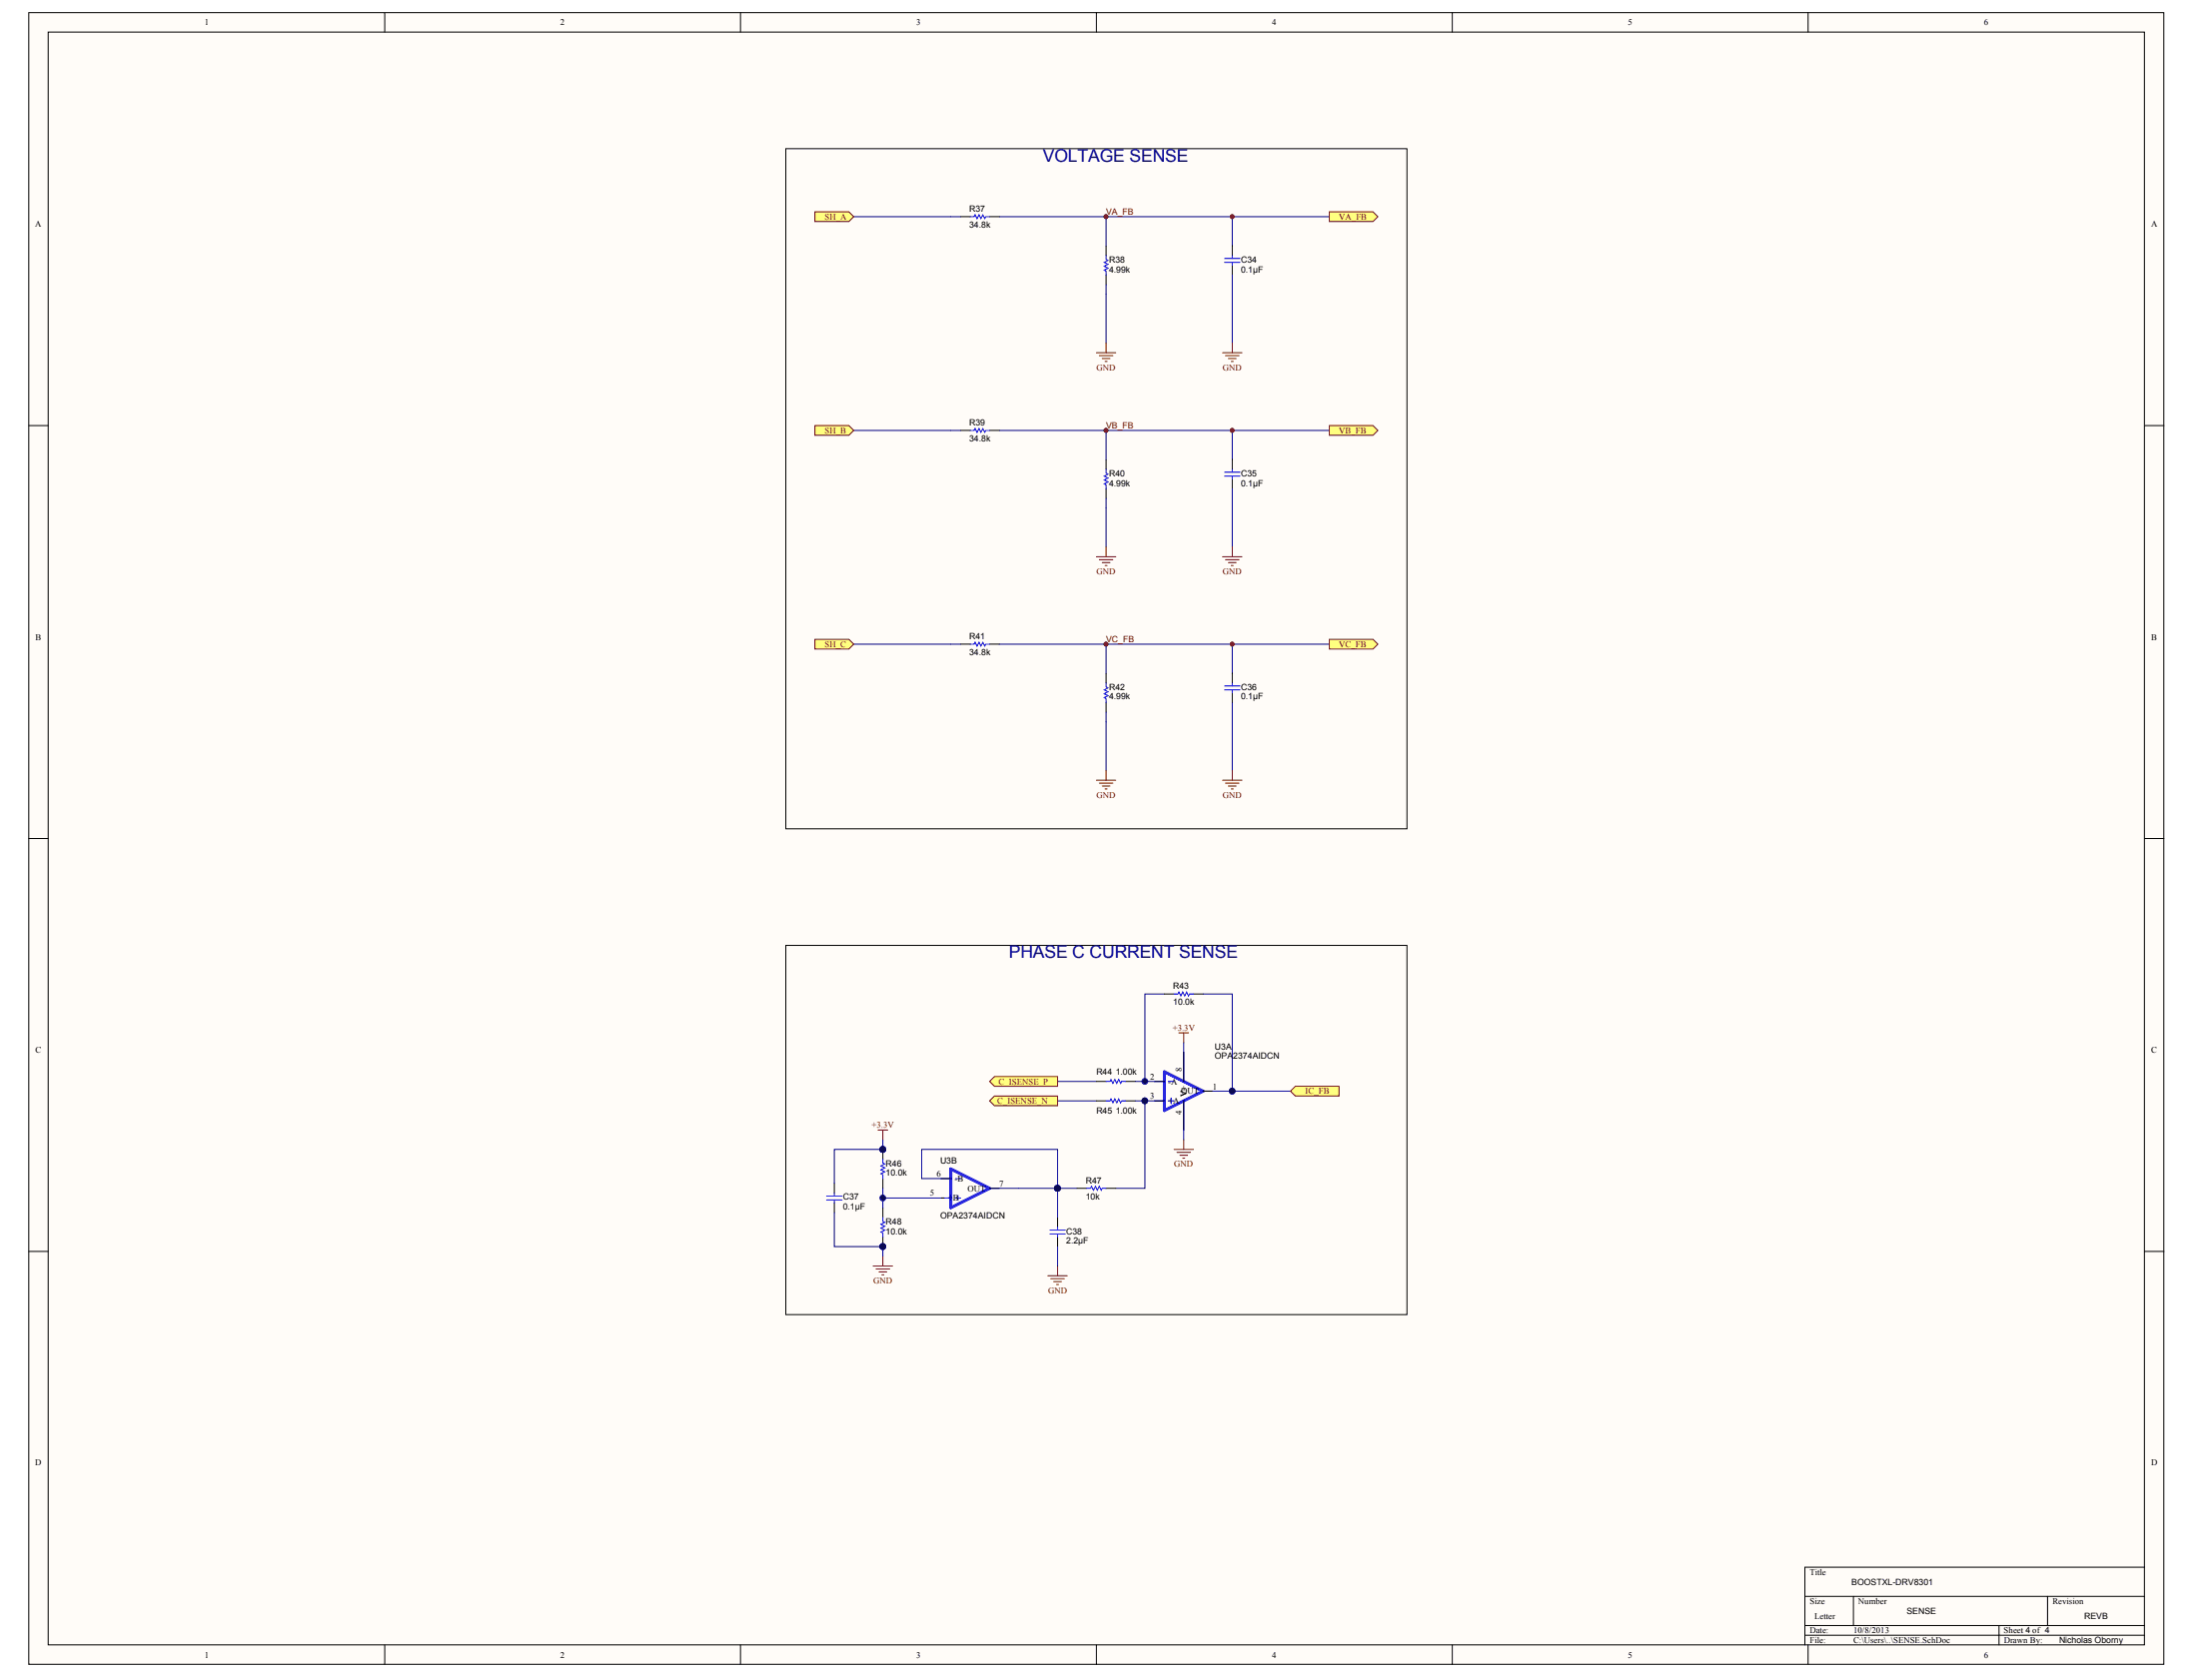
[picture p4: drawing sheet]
<svg xmlns="http://www.w3.org/2000/svg" width="271mm" height="207mm" viewBox="0 0 271 207" stroke-linecap="round" stroke-linejoin="round" font-family="sans-serif">
<path d="M3.5 1.6h263.1v203.5h-263.1z" fill="#fffcf8"/>
<path d="M3.5 1.6h263.1v203.5h-263.1z" fill="none" stroke="#000" stroke-width=".12"/>
<path d="M5.9 4h258.3v198.8h-258.3z" fill="#fffcf8"/>
<g fill="none" stroke="#000" stroke-width=".12">
<path d="M5.9 4h258.3v198.8h-258.3zM47.4 1.6v2.4M91.2 1.6v2.4M135.1 1.6v2.4M178.9 1.6v2.4M222.8 1.6v2.4M3.5 52.5h2.4M264.2 52.5h2.4M3.5 103.4h2.4M264.2 103.4h2.4M3.5 154.3h2.4M264.2 154.3h2.4"/>
<path d="M222.4 196.8h41.8M228.4 196.8v3.6M252.3 196.8v3.6M264.2 193.2h-41.8v9.6M47.4 202.8v2.4M91.2 202.8v2.4M135.1 202.8v2.4M178.9 202.8v2.4M222.4 200.4h41.8M222.4 201.6h41.8M222.8 202.8v2.4M246.3 200.4v2.4"/>
</g>
<g fill="#000080" stroke="#000080" stroke-width=".12">
<circle cx="136.3" cy="79.4" r=".23"/>
<circle cx="136.3" cy="53.1" r=".23"/>
<circle cx="136.3" cy="26.7" r=".23"/>
<circle cx="151.8" cy="79.4" r=".23"/>
<circle cx="151.8" cy="53.1" r=".23"/>
<circle cx="151.8" cy="26.7" r=".23"/>
</g>
<g fill="none" stroke="#000080" stroke-width=".12">
<path d="M105.2 26.7h11.9M123.1 26.7h40.7M136.3 26.7v3.6M136.3 36.3v6M151.8 26.7v3.6M151.8 36.3v6M105.2 53.1h11.9M123.1 53.1h40.7M136.3 53.1v3.6M151.8 53.1v3.6M105.2 79.4h11.9M123.1 79.4h40.7"/>
<path d="M136.3 62.6v4.8M136.3 79.4v3.6M151.8 62.6v4.8M151.8 79.4v3.6M136.3 89v6M151.8 89v6"/>
</g>
<g fill="#800000" stroke="#800000" stroke-width=".12">
<circle cx="136.3" cy="26.7" r=".23"/>
<circle cx="151.8" cy="26.7" r=".23"/>
<circle cx="136.3" cy="53.1" r=".23"/>
<circle cx="151.8" cy="53.1" r=".23"/>
<circle cx="136.3" cy="79.4" r=".23"/>
<circle cx="151.8" cy="79.4" r=".23"/>
</g>
<g fill="#ffff80" stroke="#800000" stroke-width=".12">
<path d="M100.4 26.1h4.2l.6 .6-.6 .6h-4.2z" fill-rule="evenodd"/>
<path d="M163.8 26.1h5.4l.6 .6-.6 .6h-5.4z" fill-rule="evenodd"/>
<path d="M100.4 52.5h4.2l.6 .6-.6 .6h-4.2z" fill-rule="evenodd"/>
<path d="M163.8 52.5h5.4l.6 .6-.6 .6h-5.4z" fill-rule="evenodd"/>
<path d="M100.4 78.8h4.2l.6 .6-.6 .6h-4.2z" fill-rule="evenodd"/>
<path d="M163.8 78.8h5.4l.6 .6-.6 .6h-5.4z" fill-rule="evenodd"/>
</g>
<g fill="none" stroke="#800000" stroke-width=".12">
<path d="M135.1 43.5h2.4M135.4 43.8h1.7M135.8 44.2h1M136.2 44.6h.2M136.3 42.3v1.2M150.6 43.5h2.4M151 43.8h1.7M151.3 44.2h1M151.7 44.6h.2M151.8 42.3v1.2M135.1 68.6h2.4M135.4 69h1.7"/>
<path d="M135.8 69.3h1M136.2 69.7h.2M136.3 67.4v1.2M150.6 68.6h2.4M151 69h1.7M151.3 69.3h1M151.7 69.7h.2M151.8 67.4v1.2M135.1 96.2h2.4M135.4 96.5h1.7M135.8 96.9h1M136.2 97.3h.2"/>
<path d="M136.3 95v1.2M150.6 96.2h2.4M151 96.5h1.7M151.3 96.9h1M151.7 97.3h.2M151.8 95v1.2M145.2 127.3h1.2M145.8 127.3v1.2M129.1 157.3h2.4M129.5 157.6h1.6M129.8 158h1M130.2 158.3h.2"/>
<path d="M130.3 156.1v1.2M144.7 141.7h2.3M145 142h1.7M145.4 142.4h.9M145.7 142.8h.3M145.8 140.5v1.2"/>
</g>
<g fill="none" stroke="#00f" stroke-width=".12">
<path d="M142.3 135.7h1.2M142.3 133.3h1.2M143.9 135.7h.8M143.9 133.3h.8M144.3 135.3v.8M145.8 129.7v3.6M145.8 135.7v3.6M148.2 134.5h1.2M116 147.7h1.1M116 145.3h1.1M117.7 147.7h.6M117.7 145.3h.6"/>
<path d="M118 147.4v.6M121.9 146.5h1.2"/>
</g>
<path d="M143.5 132.1l4.7 2.4-4.7 2.4zM117.1 148.9v-4.8l4.8 2.4-4.8 2.4" fill="none" stroke="#00f" stroke-width=".36"/>
<path d="M142.3 133.3h1.2M142.3 135.7h1.2M145.8 129.7v3.6M145.8 135.7v3.6M148.2 134.5h1.2M116 145.3h1.1M116 147.7h.3M121.9 146.5h1.2" fill="none" stroke="#000" stroke-width=".12"/>
<g fill="none" stroke="#000080" stroke-width=".12">
<path d="M130.3 135.7h4.8M130.3 133.3h4.8M139.9 135.7h1.2M139.9 133.3h2.4M142.3 135.7h-1.2v10.8h-3.6M143.5 122.5h-2.4v10.8M145.8 128.5v1.2M145.8 139.3v1.2M148.2 122.5h3.6v12h-2.4M151.8 134.5h7.2M116 145.3h-2.4v-3.6h16.7v4.8M123.1 146.5h2.4"/>
<path d="M130.3 146.5v2.4M130.3 154.9v1.2M130.3 146.5h2.4"/>
</g>
<g fill="#000080" stroke="#000080" stroke-width=".12">
<circle cx="141" cy="135.7" r=".35"/>
<circle cx="141" cy="133.3" r=".35"/>
<circle cx="151.8" cy="134.5" r=".35"/>
<circle cx="130.3" cy="146.5" r=".35"/>
</g>
<path d="M159.6 133.9h5.4v1.2h-5.4l-.6-.6z" fill-rule="evenodd" fill="#ffff80" stroke="#800000" stroke-width=".12"/>
<path d="M96.8 18.3h76.5v83.9h-76.5zM96.8 116.5h76.5v45.5h-76.5z" fill="none" stroke="#000" stroke-width=".12"/>
<g fill="#ffff80" stroke="#800000" stroke-width=".12">
<path d="M122.5 132.7h7.8v1.2h-7.8l-.6-.6z" fill-rule="evenodd"/>
<path d="M122.5 135.1h7.8v1.2h-7.8l-.6-.6z" fill-rule="evenodd"/>
</g>
<g fill="none" stroke="#000080" stroke-width=".12">
<path d="M117.1 26.7h1.2M136.3 35.1v1.2M151.8 33.9v2.4M117.1 53.1h1.2M117.1 79.4h1.2M136.3 61.4v1.2M151.8 60.2v2.4M136.3 87.8v1.2M151.8 86.6v2.4M102.8 149.5v4.2h6v1.2M108.8 140.5v1.2h-6v4.2M108.8 146.5v2.4"/>
<path d="M108.8 147.7h7.2M125.5 146.5h4.8M130.3 148.9v1.2M130.3 153.7v1.2"/>
</g>
<g fill="#000080" stroke="#000080" stroke-width=".12">
<circle cx="130.3" cy="146.5" r=".35"/>
<circle cx="108.8" cy="153.7" r=".35"/>
<circle cx="108.8" cy="141.7" r=".35"/>
<circle cx="108.8" cy="147.7" r=".35"/>
</g>
<g fill="none" stroke="#000" stroke-width=".12">
<path d="M118.3 26.7h1.2M121.9 26.7h1.2M136.3 30.3v1.2M136.3 33.9v1.2M151.8 30.3v1.2M151.8 32.7v1.2M118.3 53.1h1.2M121.9 53.1h1.2M136.3 56.7v1.1M151.8 56.7v1.1M151.8 59v1.2M118.3 79.4h1.2"/>
<path d="M121.9 79.4h1.2M136.3 60.2v1.2M136.3 83v1.2M136.3 86.6v1.2M151.8 83v1.2M151.8 85.4v1.2M135.1 133.3h1.2M135.1 135.7h1.2M138.7 133.3h1.2M138.7 135.7h1.2M143.5 122.5h1.2M147 122.5h1.2"/>
<path d="M102.8 145.9v1.2M102.8 148.3v1.2M108.8 141.7v1.2M108.8 145.3v1.2M108.8 148.9v1.2M108.8 152.5v1.2M130.3 150.1v1.2M130.3 152.5v1.2M132.7 146.5h1.2M136.3 146.5h1.2"/>
</g>
<g fill="none" stroke="#00f" stroke-width=".12">
<path d="M119.5 26.7h.5l.1-.2 .3 .4 .2-.4 .3 .4 .2-.4 .2 .4 .2-.2h.4M136.3 31.5v.5l.2 .1-.5 .2 .5 .3-.5 .2 .5 .3-.5 .2 .3 .1v.5M150.9 31.9h1.9M150.9 32.3h1.9M151.8 31.5v.4M151.8 32.3v.4M119.5 53.1h.5l.1-.3 .3 .5 .2-.5 .3 .5 .2-.5 .2 .5 .2-.2h.4M136.3 57.8v.5l.2 .1-.5 .3 .5 .2-.5 .3 .5 .2-.5 .2 .3 .2v.4M150.9 58.2h1.9M150.9 58.7h1.9M151.8 57.8v.4M151.8 58.7v.3"/>
<path d="M119.5 79.4h.5l.1-.2 .3 .4 .2-.4 .3 .4 .2-.4 .2 .4 .2-.2h.4M136.3 84.2v.5l.2 .1-.5 .2 .5 .3-.5 .2 .5 .3-.5 .2 .3 .1v.5M150.9 84.6h1.9M150.9 85h1.9M151.8 84.2v.4M151.8 85v.4M136.3 133.3h.5l.1-.2 .2 .4 .3-.4 .2 .4 .2-.4 .3 .4 .1-.2h.5M136.3 135.7h.5l.1-.2 .2 .4 .3-.4 .2 .4 .2-.4 .3 .4 .1-.2h.5M144.7 122.5h.4l.1-.2 .3 .5 .2-.5 .3 .5 .2-.5 .2 .5 .2-.3h.4M101.8 147.4h2M101.8 147.9h2M102.8 147.1v.3"/>
<path d="M102.8 147.9v.4M108.8 150.1v.4l.2 .2-.5 .2 .5 .2-.5 .3 .5 .2-.5 .3 .3 .1v.5M108.8 142.9v.5l.2 .1-.5 .2 .5 .3-.5 .2 .5 .2-.5 .3 .3 .1v.5M129.3 151.6h2M129.3 152.1h2M130.3 151.3v.3M130.3 152.1v.4M133.9 146.5h.5l.1-.3 .2 .5 .3-.5 .2 .5 .2-.5 .3 .5 .1-.2h.5"/>
</g>
<path d="M108.2 139.3h1.2M108.8 139.3v1.2M107.6 156.1h2.4M107.9 156.4h1.7M108.3 156.8h1M108.7 157.1h.2M108.8 154.9v1.2" fill="none" stroke="#800000" stroke-width=".12"/>
<g font-size="2.2" fill="#000080">
<text x="128.5" y="19.9">VOLTAGE SENSE</text>
<text x="124.3" y="118.1">PHASE C CURRENT SENSE</text>
</g>
<g font-size="1.1">
<text x="25.2" y="3.1">1</text>
<text x="69" y="3.1">2</text>
<text x="112.9" y="3.1">3</text>
<text x="156.7" y="3.1">4</text>
<text x="200.6" y="3.1">5</text>
<text x="244.4" y="3.1">6</text>
<text x="4.3" y="28">A</text>
<text x="119.4" y="28">34.8k</text>
<text x="119.4" y="26.1">R37</text>
<text x="265" y="28">A</text>
<text x="136.6" y="33.6">4.99k</text>
<text x="136.6" y="32.4">R38</text>
<text x="152.9" y="33.6">0.1µF</text>
<text x="152.9" y="32.4">C34</text>
<text x="119.4" y="52.5">R39</text>
<text x="119.4" y="54.4">34.8k</text>
<text x="136.6" y="59.9">4.99k</text>
<text x="136.6" y="58.7">R40</text>
<text x="152.9" y="59.9">0.1µF</text>
<text x="152.9" y="58.7">C35</text>
<text x="4.4" y="78.9">B</text>
<text x="119.4" y="80.7">34.8k</text>
<text x="119.4" y="78.8">R41</text>
<text x="265.1" y="78.9">B</text>
<text x="136.6" y="86.2">4.99k</text>
<text x="136.6" y="85">R42</text>
<text x="152.9" y="86.2">0.1µF</text>
<text x="152.9" y="85">C36</text>
<text x="144.5" y="123.8">10.0k</text>
<text x="144.5" y="121.9">R43</text>
<text x="4.4" y="129.8">C</text>
<text x="149.7" y="129.4">U3A</text>
<text x="149.7" y="130.6">OPA2374AIDCN</text>
<text x="265.1" y="129.8">C</text>
<text x="135.1" y="132.5">R44</text>
<text x="135.1" y="137.3">R45</text>
<text x="137.5" y="137.3">1.00k</text>
<text x="137.5" y="132.5">1.00k</text>
<text x="141.7" y="133.1">2</text>
<text x="141.7" y="135.5">3</text>
<text x="143.9" y="133.7">-A</text>
<text x="143.9" y="136.1">+A</text>
<text x="145.5" y="134.9">OUT</text>
<text x="145.6" y="137.4" transform="rotate(-90 145.6 137.4)">4</text>
<text x="145.6" y="132.1" transform="rotate(-90 145.6 132.1)">8</text>
<text x="146.2" y="135.2" transform="rotate(-90 146.2 135.2)">V-+</text>
<text x="149.4" y="134.3">1</text>
<text x="109.1" y="143.7">R46</text>
<text x="115.8" y="143.5">U3B</text>
<text x="103.9" y="149.1">0.1µF</text>
<text x="103.9" y="147.9">C37</text>
<text x="109.1" y="144.9">10.0k</text>
<text x="114.6" y="147.4">5</text>
<text x="115.4" y="145">6</text>
<text x="116.8" y="148">+B</text>
<text x="117.6" y="145.6">-B</text>
<text x="119.2" y="146.8">OUT</text>
<text x="123.1" y="146.2">7</text>
<text x="133.8" y="147.8">10k</text>
<text x="133.8" y="145.9">R47</text>
<text x="109.1" y="152.1">10.0k</text>
<text x="109.1" y="150.9">R48</text>
<text x="115.8" y="150.2">OPA2374AIDCN</text>
<text x="131.4" y="153.3">2.2µF</text>
<text x="131.4" y="152.1">C38</text>
<text x="4.3" y="180.7">D</text>
<text x="265" y="180.7">D</text>
<text x="223" y="194.1">Title</text>
<text x="223" y="197.7">Size</text>
<text x="228.1" y="195.3">BOOSTXL-DRV8301</text>
<text x="228.9" y="197.7">Number</text>
<text x="252.9" y="197.7">Revision</text>
<text x="223" y="201.3">Date:</text>
<text x="223" y="202.5">File:</text>
<text x="223.6" y="199.5">Letter</text>
<text x="228.4" y="201.3">10/8/2013</text>
<text x="228.4" y="202.5">C:\Users\..\SENSE.SchDoc</text>
<text x="234.9" y="198.9">SENSE</text>
<text x="246.9" y="201.3">Sheet 4 of 4</text>
<text x="246.9" y="202.5">Drawn By:</text>
<text x="253.7" y="202.5">Nicholas Oborny</text>
<text x="256.8" y="199.5">REVB</text>
<text x="25.2" y="204.3">1</text>
<text x="69" y="204.3">2</text>
<text x="112.9" y="204.3">3</text>
<text x="156.7" y="204.3">4</text>
<text x="200.6" y="204.3">5</text>
<text x="244.4" y="204.3">6</text>
</g>
<g font-size="1.1" fill="#800000">
<text x="101.6" y="27.1">SH_A</text>
<text x="136.3" y="26.5">VA_FB</text>
<text x="165" y="27.1">VA_FB</text>
<text x="135.1" y="45.6">GND</text>
<text x="150.7" y="45.6">GND</text>
<text x="101.6" y="53.4">SH_B</text>
<text x="136.3" y="52.8">VB_FB</text>
<text x="165" y="53.4">VB_FB</text>
<text x="135.1" y="70.8">GND</text>
<text x="150.7" y="70.8">GND</text>
<text x="101.6" y="79.8">SH_C</text>
<text x="136.3" y="79.2">VC_FB</text>
<text x="165" y="79.8">VC_FB</text>
<text x="135.1" y="98.3">GND</text>
<text x="150.7" y="98.3">GND</text>
<text x="144.5" y="127.1">+3.3V</text>
<text x="122.9" y="136.1">C_ISENSE_N</text>
<text x="123.1" y="133.7">C_ISENSE_P</text>
<text x="160.8" y="134.9">IC_FB</text>
<text x="107.4" y="139.1">+3.3V</text>
<text x="144.7" y="143.8">GND</text>
<text x="107.6" y="158.2">GND</text>
<text x="129.1" y="159.4">GND</text>
</g>
</svg>
